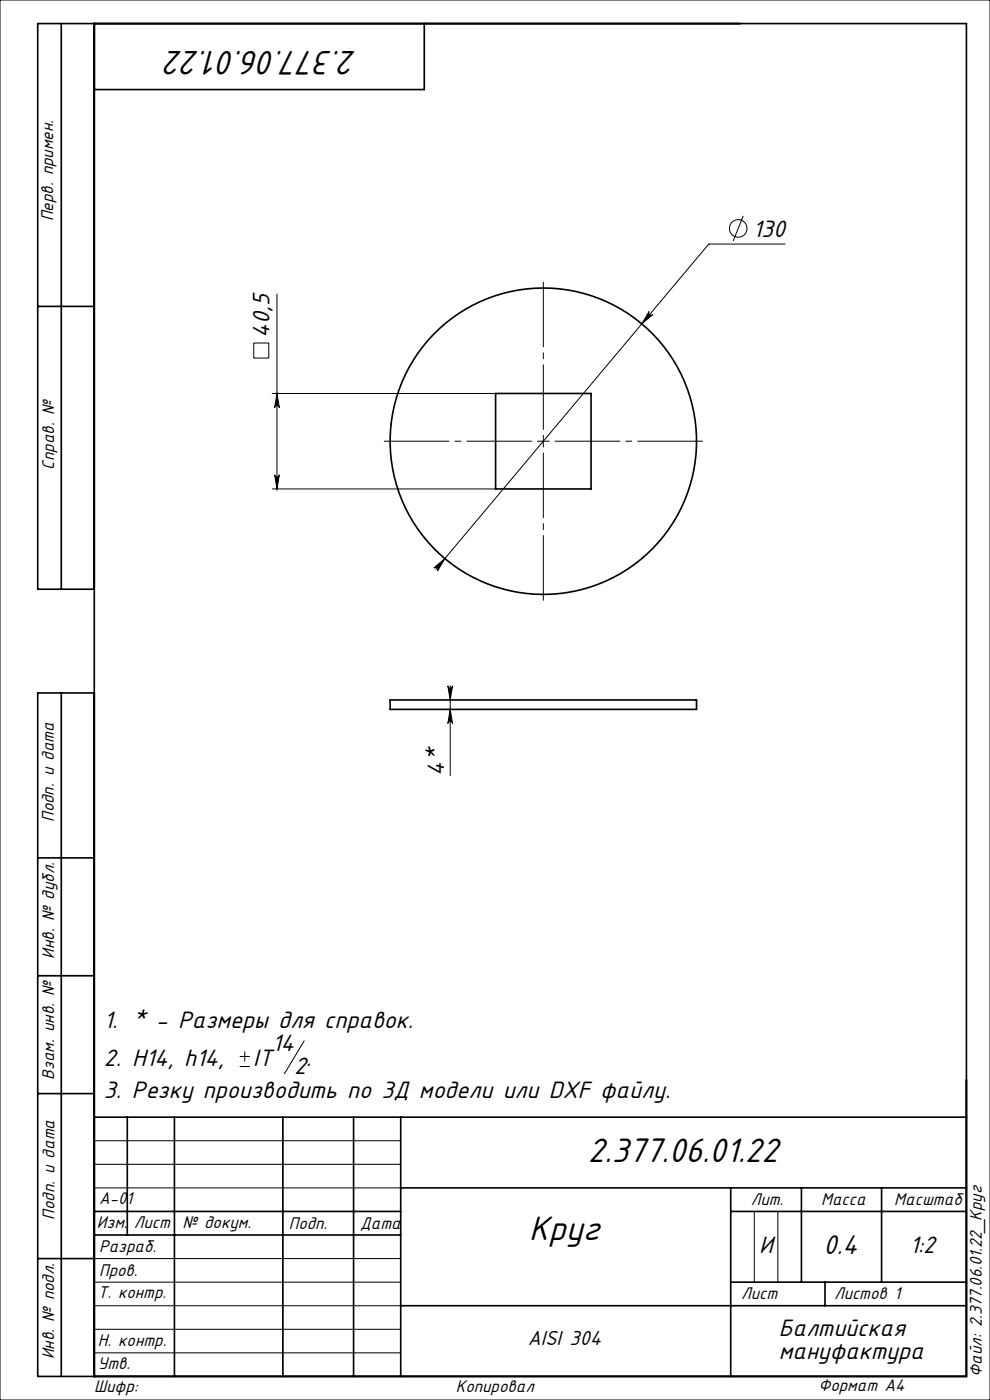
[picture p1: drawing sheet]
<svg xmlns="http://www.w3.org/2000/svg" width="210mm" height="297mm" viewBox="0 0 210 297" stroke-linecap="round" stroke-linejoin="round" font-family="sans-serif">
<g fill="none" stroke="#000" stroke-width=".21">
<path d="M0 0h210v297h-210zM157.7 45.8l-2.2 5.3M166.6 51.8h-16.3l-57.9 69M53.8 72.8h3.2v3.2h-3.2zM58.8 62.4v41.3M137.7 66.1a.5 .5 0 0 0 .1 .7 .5 .5 0 0 0 .7-.1l-2.4 2zM57.8 83.5h47.3M58.8 83.5l.5 3a.5 .5 0 0 0-.5-.5 .5 .5 0 0 0-.5 .5zM114 93.6h2.5M115.3 92.4v2.5M57.8 103.7h47.3M58.3 100.7a.5 .5 0 0 0 .5 .5 .5 .5 0 0 0 .5-.5l-.5 3z"/>
<path d="M92.1 120.5l2.3-2-1.6 2.6a.5 .5 0 0 0-.1-.7 .5 .5 0 0 0-.6 .1zM95 145.5a.5 .5 0 0 0 .5 .5 .5 .5 0 0 0 .5-.5l-.5 3zM95.5 150.5l.5 3a.5 .5 0 0 0-.5-.5 .5 .5 0 0 0-.5 .5zM95.5 145.5v19M50.9 226.3h2.1M50.9 224.1h2.1M51.9 223.1v2.1M64.5 220.8l-4.2 7M20 242h65M20 247h65M20 252h65M160 257v15"/>
<path d="M165 257v15M20 277h65M20 272h65M20 267h65M20 287h65M20 282h65"/>
<circle cx="156.6" cy="48.5" r="1.86"/>
</g>
<path d="M112.8 93.6h-31.3M115.3 91.1v-31.2M115.3 96.1v31.3M117.8 93.6h31.2" fill="none" stroke="#000" stroke-width=".21" stroke-dasharray="15.2 1.3 1.3 1.3" stroke-dashoffset="1.5"/>
<g fill="none" stroke="#000" stroke-width=".35">
<path d="M13 5v120M20 5v287M90 5v14h-70M8 65h12M105.1 83.5h20.3v20.2h-20.3zM20 125h-12v-120h197v287h-197v-145h12M13 147v145M82.8 148.5h65v2h-65zM8 182h12M8 207h12M8 232h12M20 237h185"/>
<path d="M27 237v25M37 237v55M60 237v55M75 237v55M85 237v55M20 257h65M85 252h120M155 252v40M155 257h50M170 252v20M187 252v20M8 267h12"/>
<path d="M20 262h65M85 277h120M155 272h50M175 272v5"/>
<circle cx="115.3" cy="93.6" r="32.5"/>
</g>
<g fill="#000">
<path d="M58.8 83.5l.5 3a.5 .5 0 0 0-.5-.5 .5 .5 0 0 0-.5 .5zM58.3 100.7a.5 .5 0 0 0 .5 .5 .5 .5 0 0 0 .5-.5l-.5 3zM95 145.5a.5 .5 0 0 0 .5 .5 .5 .5 0 0 0 .5-.5l-.5 3zM95.5 150.5l.5 3a.5 .5 0 0 0-.5-.5 .5 .5 0 0 0-.5 .5z"/>
<path d="M92.1 120.5a.5 .5 0 0 1 .6-.1 .5 .5 0 0 1 .1 .7l1.6-2.6zM137.7 66.1l-1.6 2.6 2.4-2a.5 .5 0 0 1-.7 .1 .5 .5 0 0 1-.1-.7z"/>
</g>
<g font-size="8">
<text x="75.7" y="10.7" transform="rotate(-180 75.7 10.7)">2.377.06.01.22</text>
<text x="124.7" y="246.6">2.377.06.01.22</text>
<text x="112.3" y="263.1">Круг</text>
</g>
<text font-size="6.4" x="174.7" y="266">0.4</text>
<g font-size="5.6">
<text x="159.7" y="50.2">130</text>
<text x="57.1" y="71.6" transform="rotate(-90 57.1 71.6)">40,5</text>
<text x="94.2" y="164.5" transform="rotate(-90 94.2 164.5)">4*</text>
<text x="22" y="218.1">1. * - Размеры для справок.</text>
<text x="22" y="226.2">2. Н14, h14,</text>
<text x="53.7" y="226.2">IT</text>
<text x="57.7" y="223">14</text>
<text x="62.4" y="227.9">2</text>
<text x="65" y="226.2">.</text>
<text x="22" y="232.8">3. Резку производить по 3Д модели или DXF файлу.</text>
<text x="161.1" y="265.7">И</text>
<text x="193" y="265.8">1:2</text>
<text x="165.2" y="283.4">Балтийская</text>
<text x="165.2" y="288.3">мануфактура</text>
</g>
<text font-size="4.8" x="111.9" y="285.4">AISI 304</text>
<g font-size="4">
<text x="11.3" y="46.9" transform="rotate(-90 11.3 46.9)">Перв. примен.</text>
<text x="11.5" y="99.6" transform="rotate(-90 11.5 99.6)">Справ. №</text>
<text x="11.4" y="174.4" transform="rotate(-90 11.4 174.4)">Подп. и дата</text>
<text x="11.5" y="203.4" transform="rotate(-90 11.5 203.4)">Инв. № дубл.</text>
<text x="11.5" y="229" transform="rotate(-90 11.5 229)">Взам. инв. №</text>
<text x="21" y="255.5">А-01</text>
<text x="159.2" y="255.6">Лит.</text>
<text x="174.2" y="255.6">Масса</text>
<text x="189.7" y="255.6">Масштаб</text>
<text x="11.5" y="258.8" transform="rotate(-90 11.5 258.8)">Подп. и дата</text>
<text x="20.6" y="260.5">Изм.</text>
<text x="28.4" y="260.5">Лист</text>
<text x="38.7" y="260.5">№ докум.</text>
<text x="61.3" y="260.6">Подп.</text>
<text x="76.4" y="260.6">Дата</text>
<text x="21" y="265.6">Разраб.</text>
<text x="20.7" y="275.4">Т. контр.</text>
<text x="21" y="270.8">Пров.</text>
<text x="157.2" y="275.6">Лист</text>
<text x="176.9" y="275.6">Листов 1</text>
<text x="20.7" y="285.6">Н. контр.</text>
<text x="11.5" y="288.4" transform="rotate(-90 11.5 288.4)">Инв. № подл.</text>
<text x="20.7" y="290.4">Утв.</text>
<text x="208.3" y="292.1" transform="rotate(-90 208.3 292.1)">Файл: 2.377.06.01.22_Круг</text>
<text x="20" y="295.3">Шифр:</text>
<text x="96.7" y="295.3">Копировал</text>
<text x="173.6" y="295.1">Формат A4</text>
</g>
</svg>
